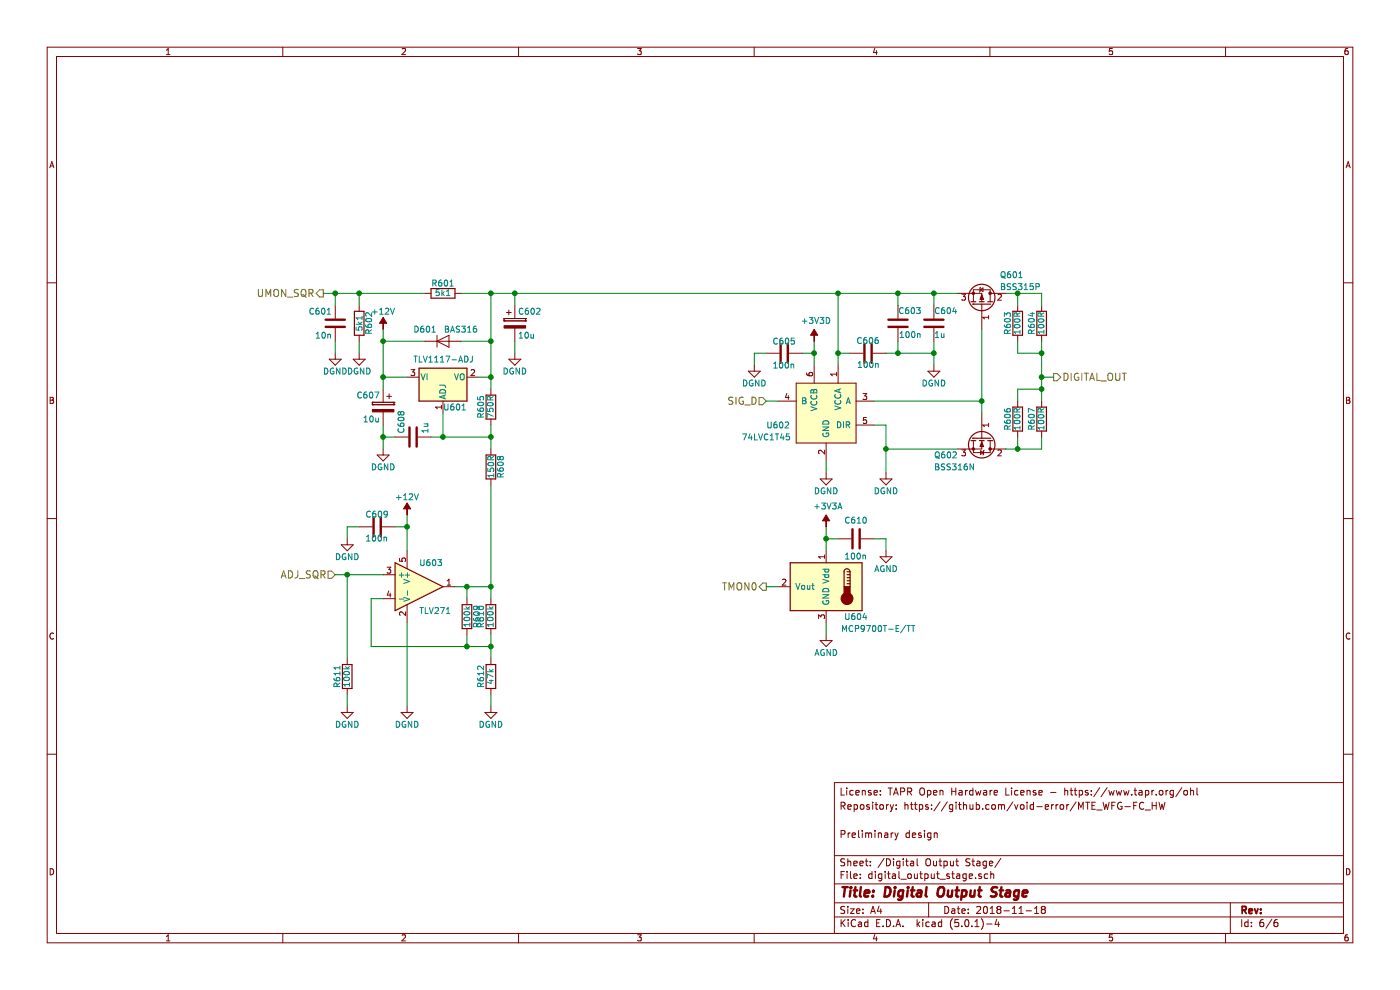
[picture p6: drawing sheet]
EESchema Schematic File Version 4
LIBS:waveform_generator_frequency_counter
LIBS:Connector
LIBS:audio
LIBS:battery_management
LIBS:device
LIBS:diode
LIBS:graphic
LIBS:interface
LIBS:mechanical
LIBS:power
LIBS:Power_Management
LIBS:pspice
LIBS:triac_thyristor
LIBS:video
LIBS:MTE_WFG-FC-cache
EELAYER 26 0
EELAYER END
$Descr A4 11693 8268
encoding utf-8
Sheet 6 6
Title "Digital Output Stage"
Date "2018-11-18"
Rev ""
Comp ""
Comment1 "Preliminary design"
Comment2 ""
Comment3 "Repository: https://github.com/void-error/MTE_WFG-FC_HW"
Comment4 "License: TAPR Open Hardware License - https://www.tapr.org/ohl"
$EndDescr
$Comp
L MTE:74LVC1T45 U?
U 1 1
P 6900 3450
AR Path="/59C3F207/5DE2F218" Ref="U?"  Part="1" 
AR Path="/5DCD0EF0/5DE2F218" Ref="U602"  Part="1" 
F 0 "U602" H 7300 3350 50  0000 C CNN
F 1 "74LVC1T45" H 7400 3250 50  0000 C CNN
F 2 "Package_TO_SOT_SMD:SOT-23-6_Handsoldering" H 6825 3350 50  0001 C CNN
F 3 "" H 6825 3350 50  0001 C CNN
	1    6900 3450
	-1   0    0    -1  
$EndComp
$Comp
L power:GND #PWR?
U 1 1
P 6900 3950
AR Path="/59C3F207/5DE2F21F" Ref="#PWR?"  Part="1" 
AR Path="/5DCD0EF0/5DE2F21F" Ref="#PWR0609"  Part="1" 
F 0 "#PWR0609" H 6900 3700 50  0001 C CNN
F 1 "DGND" H 6900 3800 50  0000 C CNN
F 2 "" H 6900 3950 50  0001 C CNN
F 3 "" H 6900 3950 50  0001 C CNN
	1    6900 3950
	1    0    0    -1  
$EndComp
$Comp
L power:GND #PWR?
U 1 1
P 7400 3950
AR Path="/59C3F207/5DE2F225" Ref="#PWR?"  Part="1" 
AR Path="/5DCD0EF0/5DE2F225" Ref="#PWR0610"  Part="1" 
F 0 "#PWR0610" H 7400 3700 50  0001 C CNN
F 1 "DGND" H 7400 3800 50  0000 C CNN
F 2 "" H 7400 3950 50  0001 C CNN
F 3 "" H 7400 3950 50  0001 C CNN
	1    7400 3950
	1    0    0    -1  
$EndComp
$Comp
L Device:Q_PMOS_GDS Q?
U 1 1
P 8200 2550
AR Path="/59C3F207/5DE2F22B" Ref="Q?"  Part="1" 
AR Path="/5DCD0EF0/5DE2F22B" Ref="Q601"  Part="1" 
F 0 "Q601" V 8450 2700 50  0000 L CNN
F 1 "BSS315P" V 8350 2700 50  0000 L CNN
F 2 "Package_TO_SOT_SMD:SOT-23_Handsoldering" H 8400 2650 50  0001 C CNN
F 3 "" H 8200 2550 50  0001 C CNN
	1    8200 2550
	0    1    -1   0   
$EndComp
$Comp
L Device:R R?
U 1 1
P 8700 2700
AR Path="/59C3F207/5DE2F232" Ref="R?"  Part="1" 
AR Path="/5DCD0EF0/5DE2F232" Ref="R604"  Part="1" 
F 0 "R604" V 8780 2700 50  0000 C CNN
F 1 "100R" V 8700 2700 50  0000 C CNN
F 2 "Resistor_SMD:R_0603_1608Metric_Pad1.05x0.95mm_HandSolder" V 8630 2700 50  0001 C CNN
F 3 "" H 8700 2700 50  0001 C CNN
	1    8700 2700
	-1   0    0    1   
$EndComp
$Comp
L Device:R R?
U 1 1
P 8700 3500
AR Path="/59C3F207/5DE2F239" Ref="R?"  Part="1" 
AR Path="/5DCD0EF0/5DE2F239" Ref="R607"  Part="1" 
F 0 "R607" V 8780 3500 50  0000 C CNN
F 1 "100R" V 8700 3500 50  0000 C CNN
F 2 "Resistor_SMD:R_0603_1608Metric_Pad1.05x0.95mm_HandSolder" V 8630 3500 50  0001 C CNN
F 3 "" H 8700 3500 50  0001 C CNN
	1    8700 3500
	-1   0    0    1   
$EndComp
$Comp
L Device:Q_NMOS_GDS Q?
U 1 1
P 8200 3650
AR Path="/59C3F207/5DE2F240" Ref="Q?"  Part="1" 
AR Path="/5DCD0EF0/5DE2F240" Ref="Q602"  Part="1" 
F 0 "Q602" V 8350 3250 50  0000 L CNN
F 1 "BSS316N" V 8450 3250 50  0000 L CNN
F 2 "Package_TO_SOT_SMD:SOT-23_Handsoldering" H 8400 3750 50  0001 C CNN
F 3 "" H 8200 3650 50  0001 C CNN
	1    8200 3650
	0    1    1    0   
$EndComp
$Comp
L Device:C C?
U 1 1
P 7500 2700
AR Path="/59C3F207/5DE2F247" Ref="C?"  Part="1" 
AR Path="/5DCD0EF0/5DE2F247" Ref="C603"  Part="1" 
F 0 "C603" H 7300 2600 50  0000 L CNN
F 1 "100n" H 7300 2800 50  0000 L CNN
F 2 "Capacitor_SMD:C_0603_1608Metric_Pad1.05x0.95mm_HandSolder" H 7500 2700 50  0001 C CNN
F 3 "" H 7500 2700 50  0001 C CNN
	1    7500 2700
	-1   0    0    1   
$EndComp
$Comp
L Regulator_Linear:NCP1117-ADJ_TO252 U?
U 1 1
P 3700 3150
AR Path="/59C3F207/5DE2F24E" Ref="U?"  Part="1" 
AR Path="/5DCD0EF0/5DE2F24E" Ref="U601"  Part="1" 
F 0 "U601" H 3800 2900 50  0000 C CNN
F 1 "TLV1117-ADJ" H 3450 3300 50  0000 L CNN
F 2 "Package_TO_SOT_SMD:TO-252-2" H 3700 3150 50  0001 C CNN
F 3 "" H 3700 3150 50  0001 C CNN
	1    3700 3150
	1    0    0    -1  
$EndComp
$Comp
L Device:C C?
U 1 1
P 3450 3650
AR Path="/59C3F207/5DE2F255" Ref="C?"  Part="1" 
AR Path="/5DCD0EF0/5DE2F255" Ref="C608"  Part="1" 
F 0 "C608" H 3475 3750 50  0000 L CNN
F 1 "1u" H 3475 3550 50  0000 L CNN
F 2 "Capacitor_SMD:C_0603_1608Metric_Pad1.05x0.95mm_HandSolder" H 3488 3500 50  0001 C CNN
F 3 "" H 3450 3650 50  0001 C CNN
	1    3450 3650
	0    -1   -1   0   
$EndComp
$Comp
L Device:R R?
U 1 1
P 4100 3400
AR Path="/59C3F207/5DE2F25C" Ref="R?"  Part="1" 
AR Path="/5DCD0EF0/5DE2F25C" Ref="R605"  Part="1" 
F 0 "R605" V 4180 3400 50  0000 C CNN
F 1 "750R" V 4100 3400 50  0000 C CNN
F 2 "Resistor_SMD:R_0603_1608Metric_Pad1.05x0.95mm_HandSolder" V 4030 3400 50  0001 C CNN
F 3 "" H 4100 3400 50  0001 C CNN
	1    4100 3400
	-1   0    0    -1  
$EndComp
$Comp
L Device:R R?
U 1 1
P 4100 3900
AR Path="/59C3F207/5DE2F263" Ref="R?"  Part="1" 
AR Path="/5DCD0EF0/5DE2F263" Ref="R608"  Part="1" 
F 0 "R608" V 4180 3900 50  0000 C CNN
F 1 "150R" V 4100 3900 50  0000 C CNN
F 2 "Resistor_SMD:R_0603_1608Metric_Pad1.05x0.95mm_HandSolder" V 4030 3900 50  0001 C CNN
F 3 "" H 4100 3900 50  0001 C CNN
	1    4100 3900
	1    0    0    -1  
$EndComp
$Comp
L Device:CP C?
U 1 1
P 4300 2700
AR Path="/59C3F207/5DE2F26A" Ref="C?"  Part="1" 
AR Path="/5DCD0EF0/5DE2F26A" Ref="C602"  Part="1" 
F 0 "C602" H 4325 2800 50  0000 L CNN
F 1 "10u" H 4325 2600 50  0000 L CNN
F 2 "Capacitor_THT:CP_Radial_D4.0mm_P2.00mm" H 4338 2550 50  0001 C CNN
F 3 "" H 4300 2700 50  0001 C CNN
	1    4300 2700
	1    0    0    -1  
$EndComp
$Comp
L Device:CP C?
U 1 1
P 3200 3400
AR Path="/59C3F207/5DE2F271" Ref="C?"  Part="1" 
AR Path="/5DCD0EF0/5DE2F271" Ref="C607"  Part="1" 
F 0 "C607" H 3225 3500 50  0000 L CNN
F 1 "10u" H 3225 3300 50  0000 L CNN
F 2 "Capacitor_THT:CP_Radial_D4.0mm_P2.00mm" H 3238 3250 50  0001 C CNN
F 3 "" H 3200 3400 50  0001 C CNN
	1    3200 3400
	-1   0    0    -1  
$EndComp
$Comp
L Device:C C?
U 1 1
P 7250 2950
AR Path="/59C3F207/5DE2F278" Ref="C?"  Part="1" 
AR Path="/5DCD0EF0/5DE2F278" Ref="C606"  Part="1" 
F 0 "C606" V 7350 2850 50  0000 L CNN
F 1 "100n" V 7150 2850 50  0000 L CNN
F 2 "Capacitor_SMD:C_0603_1608Metric_Pad1.05x0.95mm_HandSolder" H 7250 2950 50  0001 C CNN
F 3 "" H 7250 2950 50  0001 C CNN
	1    7250 2950
	0    -1   -1   0   
$EndComp
$Comp
L Device:C C?
U 1 1
P 6550 2950
AR Path="/59C3F207/5DE2F27F" Ref="C?"  Part="1" 
AR Path="/5DCD0EF0/5DE2F27F" Ref="C605"  Part="1" 
F 0 "C605" V 6450 2850 50  0000 L CNN
F 1 "100n" V 6650 2850 50  0000 L CNN
F 2 "Capacitor_SMD:C_0603_1608Metric_Pad1.05x0.95mm_HandSolder" H 6550 2950 50  0001 C CNN
F 3 "" H 6550 2950 50  0001 C CNN
	1    6550 2950
	0    1    1    0   
$EndComp
$Comp
L power:GND #PWR?
U 1 1
P 6300 3050
AR Path="/59C3F207/5DE2F286" Ref="#PWR?"  Part="1" 
AR Path="/5DCD0EF0/5DE2F286" Ref="#PWR0606"  Part="1" 
F 0 "#PWR0606" H 6300 2800 50  0001 C CNN
F 1 "DGND" H 6300 2900 50  0000 C CNN
F 2 "" H 6300 3050 50  0001 C CNN
F 3 "" H 6300 3050 50  0001 C CNN
	1    6300 3050
	1    0    0    -1  
$EndComp
$Comp
L power:GND #PWR?
U 1 1
P 7800 3050
AR Path="/59C3F207/5DE2F28C" Ref="#PWR?"  Part="1" 
AR Path="/5DCD0EF0/5DE2F28C" Ref="#PWR0607"  Part="1" 
F 0 "#PWR0607" H 7800 2800 50  0001 C CNN
F 1 "DGND" H 7800 2900 50  0000 C CNN
F 2 "" H 7800 3050 50  0001 C CNN
F 3 "" H 7800 3050 50  0001 C CNN
	1    7800 3050
	1    0    0    -1  
$EndComp
$Comp
L Device:C C?
U 1 1
P 3150 4400
AR Path="/59C3F207/5DE2F292" Ref="C?"  Part="1" 
AR Path="/5DCD0EF0/5DE2F292" Ref="C609"  Part="1" 
F 0 "C609" V 3250 4300 50  0000 L CNN
F 1 "100n" V 3050 4300 50  0000 L CNN
F 2 "Capacitor_SMD:C_0603_1608Metric_Pad1.05x0.95mm_HandSolder" H 3150 4400 50  0001 C CNN
F 3 "" H 3150 4400 50  0001 C CNN
	1    3150 4400
	0    1    -1   0   
$EndComp
Text HLabel 8800 3150 2    60   Output ~ 0
DIGITAL_OUT
Text HLabel 6400 3350 0    60   Input ~ 0
SIG_D
$Comp
L MTE:+12V #PWR?
U 1 1
P 3200 2750
AR Path="/59C3F207/5DE2F29B" Ref="#PWR?"  Part="1" 
AR Path="/5DCD0EF0/5DE2F29B" Ref="#PWR601"  Part="1" 
F 0 "#PWR601" H 3200 2850 50  0001 C CNN
F 1 "+12V" H 3200 2900 50  0000 C CNN
F 2 "" H 3200 2750 50  0001 C CNN
F 3 "" H 3200 2750 50  0001 C CNN
	1    3200 2750
	1    0    0    -1  
$EndComp
$Comp
L Device:D D?
U 1 1
P 3700 2850
AR Path="/59C3F207/5DE2F2A1" Ref="D?"  Part="1" 
AR Path="/5DCD0EF0/5DE2F2A1" Ref="D601"  Part="1" 
F 0 "D601" H 3550 2950 50  0000 C CNN
F 1 "BAS316" H 3850 2950 50  0000 C CNN
F 2 "Diode_SMD:D_SOD-323_HandSoldering" H 3700 2850 50  0001 C CNN
F 3 "" H 3700 2850 50  0001 C CNN
	1    3700 2850
	1    0    0    -1  
$EndComp
$Comp
L Device:R R?
U 1 1
P 8500 2700
AR Path="/59C3F207/5DE2F2AE" Ref="R?"  Part="1" 
AR Path="/5DCD0EF0/5DE2F2AE" Ref="R603"  Part="1" 
F 0 "R603" V 8580 2700 50  0000 C CNN
F 1 "100R" V 8500 2700 50  0000 C CNN
F 2 "Resistor_SMD:R_0603_1608Metric_Pad1.05x0.95mm_HandSolder" V 8430 2700 50  0001 C CNN
F 3 "" H 8500 2700 50  0001 C CNN
	1    8500 2700
	-1   0    0    1   
$EndComp
$Comp
L Device:R R?
U 1 1
P 8500 3500
AR Path="/59C3F207/5DE2F2B5" Ref="R?"  Part="1" 
AR Path="/5DCD0EF0/5DE2F2B5" Ref="R606"  Part="1" 
F 0 "R606" V 8580 3500 50  0000 C CNN
F 1 "100R" V 8500 3500 50  0000 C CNN
F 2 "Resistor_SMD:R_0603_1608Metric_Pad1.05x0.95mm_HandSolder" V 8430 3500 50  0001 C CNN
F 3 "" H 8500 3500 50  0001 C CNN
	1    8500 3500
	-1   0    0    1   
$EndComp
$Comp
L Device:R R?
U 1 1
P 3900 5150
AR Path="/59C3F207/5DE2F2BC" Ref="R?"  Part="1" 
AR Path="/5DCD0EF0/5DE2F2BC" Ref="R609"  Part="1" 
F 0 "R609" V 3980 5150 50  0000 C CNN
F 1 "100k" V 3900 5150 50  0000 C CNN
F 2 "Resistor_SMD:R_0603_1608Metric_Pad1.05x0.95mm_HandSolder" V 3830 5150 50  0001 C CNN
F 3 "" H 3900 5150 50  0001 C CNN
	1    3900 5150
	1    0    0    1   
$EndComp
$Comp
L Device:R R?
U 1 1
P 4100 5650
AR Path="/59C3F207/5DE2F2C3" Ref="R?"  Part="1" 
AR Path="/5DCD0EF0/5DE2F2C3" Ref="R612"  Part="1" 
F 0 "R612" V 4180 5650 50  0000 C CNN
F 1 "47k" V 4100 5650 50  0000 C CNN
F 2 "Resistor_SMD:R_0603_1608Metric_Pad1.05x0.95mm_HandSolder" V 4030 5650 50  0001 C CNN
F 3 "" H 4100 5650 50  0001 C CNN
	1    4100 5650
	-1   0    0    1   
$EndComp
$Comp
L power:GND #PWR?
U 1 1
P 4100 5900
AR Path="/59C3F207/5DE2F2CA" Ref="#PWR?"  Part="1" 
AR Path="/5DCD0EF0/5DE2F2CA" Ref="#PWR0618"  Part="1" 
F 0 "#PWR0618" H 4100 5650 50  0001 C CNN
F 1 "DGND" H 4100 5750 50  0000 C CNN
F 2 "" H 4100 5900 50  0001 C CNN
F 3 "" H 4100 5900 50  0001 C CNN
	1    4100 5900
	-1   0    0    -1  
$EndComp
$Comp
L power:GND #PWR?
U 1 1
P 2900 4500
AR Path="/59C3F207/5DE2F2D0" Ref="#PWR?"  Part="1" 
AR Path="/5DCD0EF0/5DE2F2D0" Ref="#PWR0613"  Part="1" 
F 0 "#PWR0613" H 2900 4250 50  0001 C CNN
F 1 "DGND" H 2900 4350 50  0000 C CNN
F 2 "" H 2900 4500 50  0001 C CNN
F 3 "" H 2900 4500 50  0001 C CNN
	1    2900 4500
	1    0    0    -1  
$EndComp
$Comp
L MTE:TLV271 U?
U 1 1
P 3500 4900
AR Path="/59C3F207/5DE2F2D6" Ref="U?"  Part="1" 
AR Path="/5DCD0EF0/5DE2F2D6" Ref="U603"  Part="1" 
F 0 "U603" H 3500 5100 50  0000 L CNN
F 1 "TLV271" H 3500 4700 50  0000 L CNN
F 2 "Package_TO_SOT_SMD:SOT-23-5_HandSoldering" H 3500 5025 50  0001 L CNN
F 3 "" H 3500 4900 50  0001 C CNN
	1    3500 4900
	1    0    0    -1  
$EndComp
Text HLabel 2800 4800 0    60   Input ~ 0
ADJ_SQR
$Comp
L Device:R R?
U 1 1
P 3700 2450
AR Path="/59C3F207/5DE2F2E4" Ref="R?"  Part="1" 
AR Path="/5DCD0EF0/5DE2F2E4" Ref="R601"  Part="1" 
F 0 "R601" V 3780 2450 50  0000 C CNN
F 1 "5k1" V 3700 2450 50  0000 C CNN
F 2 "Resistor_SMD:R_0603_1608Metric_Pad1.05x0.95mm_HandSolder" V 3630 2450 50  0001 C CNN
F 3 "" H 3700 2450 50  0001 C CNN
	1    3700 2450
	0    1    -1   0   
$EndComp
$Comp
L Device:R R?
U 1 1
P 3000 2700
AR Path="/59C3F207/5DE2F2EB" Ref="R?"  Part="1" 
AR Path="/5DCD0EF0/5DE2F2EB" Ref="R602"  Part="1" 
F 0 "R602" V 3080 2700 50  0000 C CNN
F 1 "5k1" V 3000 2700 50  0000 C CNN
F 2 "Resistor_SMD:R_0603_1608Metric_Pad1.05x0.95mm_HandSolder" V 2930 2700 50  0001 C CNN
F 3 "" H 3000 2700 50  0001 C CNN
	1    3000 2700
	1    0    0    -1  
$EndComp
$Comp
L power:GND #PWR?
U 1 1
P 3000 2950
AR Path="/59C3F207/5DE2F2F2" Ref="#PWR?"  Part="1" 
AR Path="/5DCD0EF0/5DE2F2F2" Ref="#PWR0604"  Part="1" 
F 0 "#PWR0604" H 3000 2700 50  0001 C CNN
F 1 "DGND" H 3000 2800 50  0000 C CNN
F 2 "" H 3000 2950 50  0001 C CNN
F 3 "" H 3000 2950 50  0001 C CNN
	1    3000 2950
	1    0    0    -1  
$EndComp
$Comp
L Device:C C?
U 1 1
P 2800 2700
AR Path="/59C3F207/5DE2F2F8" Ref="C?"  Part="1" 
AR Path="/5DCD0EF0/5DE2F2F8" Ref="C601"  Part="1" 
F 0 "C601" H 2825 2800 50  0000 L CNN
F 1 "10n" H 2825 2600 50  0000 L CNN
F 2 "Capacitor_SMD:C_0603_1608Metric_Pad1.05x0.95mm_HandSolder" H 2838 2550 50  0001 C CNN
F 3 "" H 2800 2700 50  0001 C CNN
	1    2800 2700
	-1   0    0    -1  
$EndComp
$Comp
L power:GND #PWR?
U 1 1
P 2800 2950
AR Path="/59C3F207/5DE2F2FF" Ref="#PWR?"  Part="1" 
AR Path="/5DCD0EF0/5DE2F2FF" Ref="#PWR0603"  Part="1" 
F 0 "#PWR0603" H 2800 2700 50  0001 C CNN
F 1 "DGND" H 2800 2800 50  0000 C CNN
F 2 "" H 2800 2950 50  0001 C CNN
F 3 "" H 2800 2950 50  0001 C CNN
	1    2800 2950
	1    0    0    -1  
$EndComp
Text HLabel 2700 2450 0    60   Output ~ 0
UMON_SQR
$Comp
L Device:C C?
U 1 1
P 7800 2700
AR Path="/59C3F207/5DE2F306" Ref="C?"  Part="1" 
AR Path="/5DCD0EF0/5DE2F306" Ref="C604"  Part="1" 
F 0 "C604" H 7600 2600 50  0000 L CNN
F 1 "1u" H 7700 2800 50  0000 L CNN
F 2 "Capacitor_SMD:C_0603_1608Metric_Pad1.05x0.95mm_HandSolder" H 7800 2700 50  0001 C CNN
F 3 "" H 7800 2700 50  0001 C CNN
	1    7800 2700
	-1   0    0    1   
$EndComp
$Comp
L power:GND #PWR?
U 1 1
P 3400 5900
AR Path="/59C3F207/5DE2F30D" Ref="#PWR?"  Part="1" 
AR Path="/5DCD0EF0/5DE2F30D" Ref="#PWR0617"  Part="1" 
F 0 "#PWR0617" H 3400 5650 50  0001 C CNN
F 1 "DGND" H 3400 5750 50  0000 C CNN
F 2 "" H 3400 5900 50  0001 C CNN
F 3 "" H 3400 5900 50  0001 C CNN
	1    3400 5900
	-1   0    0    -1  
$EndComp
$Comp
L power:GND #PWR?
U 1 1
P 4300 2950
AR Path="/59C3F207/5DE2F313" Ref="#PWR?"  Part="1" 
AR Path="/5DCD0EF0/5DE2F313" Ref="#PWR0605"  Part="1" 
F 0 "#PWR0605" H 4300 2700 50  0001 C CNN
F 1 "DGND" H 4300 2800 50  0000 C CNN
F 2 "" H 4300 2950 50  0001 C CNN
F 3 "" H 4300 2950 50  0001 C CNN
	1    4300 2950
	1    0    0    -1  
$EndComp
$Comp
L power:GND #PWR?
U 1 1
P 3200 3750
AR Path="/59C3F207/5DE2F319" Ref="#PWR?"  Part="1" 
AR Path="/5DCD0EF0/5DE2F319" Ref="#PWR0608"  Part="1" 
F 0 "#PWR0608" H 3200 3500 50  0001 C CNN
F 1 "DGND" H 3200 3600 50  0000 C CNN
F 2 "" H 3200 3750 50  0001 C CNN
F 3 "" H 3200 3750 50  0001 C CNN
	1    3200 3750
	-1   0    0    -1  
$EndComp
$Comp
L Device:R R?
U 1 1
P 4100 5150
AR Path="/59C3F207/5DE2F31F" Ref="R?"  Part="1" 
AR Path="/5DCD0EF0/5DE2F31F" Ref="R610"  Part="1" 
F 0 "R610" V 4180 5150 50  0000 C CNN
F 1 "100k" V 4100 5150 50  0000 C CNN
F 2 "Resistor_SMD:R_0603_1608Metric_Pad1.05x0.95mm_HandSolder" V 4030 5150 50  0001 C CNN
F 3 "" H 4100 5150 50  0001 C CNN
	1    4100 5150
	-1   0    0    1   
$EndComp
Wire Wire Line
	3200 3550 3200 3650
Wire Wire Line
	2900 4400 3000 4400
Wire Wire Line
	2900 4500 2900 4400
Wire Wire Line
	3400 5900 3400 5200
Connection ~ 3400 4400
Wire Wire Line
	3400 4300 3400 4400
Wire Wire Line
	3300 4400 3400 4400
Wire Wire Line
	3100 5000 3200 5000
Wire Wire Line
	3900 4900 3800 4900
Wire Wire Line
	7100 2950 7000 2950
Wire Wire Line
	7400 2950 7500 2950
Wire Wire Line
	7800 2850 7800 2950
Wire Wire Line
	6300 2950 6400 2950
Wire Wire Line
	6300 2950 6300 3050
Connection ~ 6800 2950
Wire Wire Line
	6700 2950 6800 2950
Connection ~ 3200 3150
Wire Wire Line
	3550 2850 3200 2850
Wire Wire Line
	4100 2450 4100 2850
Wire Wire Line
	3850 2850 4100 2850
Wire Wire Line
	3200 3150 3400 3150
Wire Wire Line
	3200 2750 3200 2850
Connection ~ 4100 3150
Wire Wire Line
	4100 3150 4000 3150
Connection ~ 3700 3650
Connection ~ 4100 3650
Wire Wire Line
	3700 3450 3700 3650
Wire Wire Line
	3600 3650 3700 3650
Wire Wire Line
	4100 3550 4100 3650
Wire Wire Line
	6400 3350 6500 3350
Connection ~ 8200 3350
Wire Wire Line
	8200 2750 8200 3350
Wire Wire Line
	6800 2850 6800 2950
Wire Wire Line
	7400 3550 7300 3550
Wire Wire Line
	6900 3950 6900 3850
Connection ~ 3200 2850
Wire Wire Line
	4100 5900 4100 5800
Wire Wire Line
	3550 2450 3000 2450
Wire Wire Line
	3000 2950 3000 2850
Wire Wire Line
	2800 2550 2800 2450
Wire Wire Line
	2700 2450 2800 2450
Wire Wire Line
	2800 2850 2800 2950
Connection ~ 2800 2450
Wire Wire Line
	8200 3350 7300 3350
Connection ~ 7000 2950
Connection ~ 4100 2850
Wire Wire Line
	4300 2450 4300 2550
Wire Wire Line
	4300 2950 4300 2850
Wire Wire Line
	7500 2850 7500 2950
Connection ~ 7500 2950
Connection ~ 7800 2950
Wire Wire Line
	7800 2450 7800 2550
Wire Wire Line
	7500 2450 7500 2550
Wire Wire Line
	3200 3650 3300 3650
Connection ~ 3200 3650
Wire Wire Line
	8000 3750 7400 3750
Wire Wire Line
	8400 2450 8500 2450
Wire Wire Line
	8500 2450 8500 2550
Wire Wire Line
	8700 2450 8700 2550
Connection ~ 8500 2450
Wire Wire Line
	8500 3650 8500 3750
Wire Wire Line
	8400 3750 8500 3750
Wire Wire Line
	8700 3750 8700 3650
Connection ~ 8500 3750
Wire Wire Line
	8700 2850 8700 2950
Wire Wire Line
	8800 3150 8700 3150
Connection ~ 8700 3150
Wire Wire Line
	8500 2850 8500 2950
Wire Wire Line
	8500 2950 8700 2950
Connection ~ 8700 2950
Wire Wire Line
	8500 3350 8500 3250
Wire Wire Line
	8500 3250 8700 3250
Connection ~ 8700 3250
Wire Wire Line
	7000 2450 7500 2450
Connection ~ 7500 2450
Connection ~ 7000 2450
Wire Wire Line
	4100 5400 3900 5400
Wire Wire Line
	3400 4400 3400 4600
Wire Wire Line
	6800 2950 6800 3050
Wire Wire Line
	3200 3150 3200 3250
Wire Wire Line
	4100 3150 4100 3250
Wire Wire Line
	3700 3650 4100 3650
Wire Wire Line
	4100 3650 4100 3750
Wire Wire Line
	8200 3350 8200 3450
Wire Wire Line
	3200 2850 3200 3150
Wire Wire Line
	2800 2450 3000 2450
Wire Wire Line
	7000 2950 7000 3050
Wire Wire Line
	4100 2850 4100 3150
Wire Wire Line
	3000 2450 3000 2550
Wire Wire Line
	7500 2950 7800 2950
Wire Wire Line
	7800 2950 7800 3050
Wire Wire Line
	4100 2450 4300 2450
Wire Wire Line
	3200 3650 3200 3750
Wire Wire Line
	8500 2450 8700 2450
Wire Wire Line
	8500 3750 8700 3750
Wire Wire Line
	8700 3150 8700 3250
Wire Wire Line
	8700 2950 8700 3150
Wire Wire Line
	8700 3250 8700 3350
Wire Wire Line
	7800 2450 8000 2450
Wire Wire Line
	7500 2450 7800 2450
Wire Wire Line
	4300 2450 7000 2450
Wire Wire Line
	7000 2450 7000 2950
Wire Wire Line
	4100 5300 4100 5400
$Comp
L Device:R R?
U 1 1
P 2900 5650
AR Path="/59C3F207/5DE2F39A" Ref="R?"  Part="1" 
AR Path="/5DCD0EF0/5DE2F39A" Ref="R611"  Part="1" 
F 0 "R611" V 2980 5650 50  0000 C CNN
F 1 "100k" V 2900 5650 50  0000 C CNN
F 2 "Resistor_SMD:R_0603_1608Metric_Pad1.05x0.95mm_HandSolder" V 2830 5650 50  0001 C CNN
F 3 "" H 2900 5650 50  0001 C CNN
	1    2900 5650
	-1   0    0    1   
$EndComp
$Comp
L power:GND #PWR?
U 1 1
P 2900 5900
AR Path="/59C3F207/5DE2F3A1" Ref="#PWR?"  Part="1" 
AR Path="/5DCD0EF0/5DE2F3A1" Ref="#PWR0616"  Part="1" 
F 0 "#PWR0616" H 2900 5650 50  0001 C CNN
F 1 "DGND" H 2900 5750 50  0000 C CNN
F 2 "" H 2900 5900 50  0001 C CNN
F 3 "" H 2900 5900 50  0001 C CNN
	1    2900 5900
	-1   0    0    -1  
$EndComp
Wire Wire Line
	2900 5900 2900 5800
Wire Wire Line
	2900 4800 2900 5500
Connection ~ 4300 2450
Wire Wire Line
	3200 4800 2900 4800
Wire Wire Line
	2900 4800 2800 4800
Connection ~ 2900 4800
Wire Wire Line
	7400 3550 7400 3750
Connection ~ 7800 2450
Connection ~ 7400 3750
Wire Wire Line
	7400 3750 7400 3950
Wire Wire Line
	3850 2450 4100 2450
Connection ~ 4100 2450
Connection ~ 3000 2450
Wire Wire Line
	3900 5000 3900 4900
Wire Wire Line
	3900 4900 4100 4900
Wire Wire Line
	4100 4900 4100 5000
Connection ~ 3900 4900
Wire Wire Line
	3100 5000 3100 5400
Connection ~ 4100 5400
Wire Wire Line
	4100 5400 4100 5500
Wire Wire Line
	3900 5300 3900 5400
Connection ~ 3900 5400
Wire Wire Line
	3900 5400 3100 5400
Wire Wire Line
	4100 4900 4100 4050
Connection ~ 4100 4900
$Comp
L Sensor_Temperature:MCP9700T-ETT U?
U 1 1
P 6900 4900
AR Path="/59C3F207/5DEF94B3" Ref="U?"  Part="1" 
AR Path="/5DCD0EF0/5DEF94B3" Ref="U604"  Part="1" 
F 0 "U604" H 6650 4650 50  0000 C CNN
F 1 "MCP9700T-E/TT" H 6150 4550 50  0000 L CNN
F 2 "Package_TO_SOT_SMD:SOT-23_Handsoldering" H 6900 4500 50  0001 C CNN
F 3 "" H 6750 5150 50  0001 C CNN
	1    6900 4900
	-1   0    0    -1  
$EndComp
Text HLabel 6400 4900 0    60   Output ~ 0
TMON0
$Comp
L Device:C C?
U 1 1
P 7150 4500
AR Path="/59C3F207/5DEF94BB" Ref="C?"  Part="1" 
AR Path="/5DCD0EF0/5DEF94BB" Ref="C610"  Part="1" 
F 0 "C610" V 7300 4400 50  0000 L CNN
F 1 "100n" V 7000 4400 50  0000 L CNN
F 2 "Capacitor_SMD:C_0603_1608Metric_Pad1.05x0.95mm_HandSolder" H 7188 4350 50  0001 C CNN
F 3 "" H 7150 4500 50  0001 C CNN
	1    7150 4500
	0    1    -1   0   
$EndComp
$Comp
L power:GNDA #PWR?
U 1 1
P 6900 5300
AR Path="/59C3F207/5DEF94C2" Ref="#PWR?"  Part="1" 
AR Path="/5DCD0EF0/5DEF94C2" Ref="#PWR0615"  Part="1" 
F 0 "#PWR0615" H 6900 5050 50  0001 C CNN
F 1 "AGND" H 6900 5150 50  0000 C CNN
F 2 "" H 6900 5300 50  0001 C CNN
F 3 "" H 6900 5300 50  0001 C CNN
	1    6900 5300
	1    0    0    -1  
$EndComp
$Comp
L power:GNDA #PWR?
U 1 1
P 7400 4600
AR Path="/59C3F207/5DEF94C8" Ref="#PWR?"  Part="1" 
AR Path="/5DCD0EF0/5DEF94C8" Ref="#PWR0614"  Part="1" 
F 0 "#PWR0614" H 7400 4350 50  0001 C CNN
F 1 "AGND" H 7400 4450 50  0000 C CNN
F 2 "" H 7400 4600 50  0001 C CNN
F 3 "" H 7400 4600 50  0001 C CNN
	1    7400 4600
	1    0    0    -1  
$EndComp
Wire Wire Line
	6900 5300 6900 5200
Wire Wire Line
	7000 4500 6900 4500
Wire Wire Line
	6900 4400 6900 4500
Connection ~ 6900 4500
Wire Wire Line
	7300 4500 7400 4500
Wire Wire Line
	7400 4500 7400 4600
Wire Wire Line
	6400 4900 6500 4900
Wire Wire Line
	6900 4500 6900 4600
$Comp
L MTE:+12V #PWR?
U 1 1
P 3400 4300
AR Path="/59C3F207/5E0BDDCF" Ref="#PWR?"  Part="1" 
AR Path="/5DCD0EF0/5E0BDDCF" Ref="#PWR611"  Part="1" 
F 0 "#PWR611" H 3400 4400 50  0001 C CNN
F 1 "+12V" H 3400 4450 50  0000 C CNN
F 2 "" H 3400 4300 50  0001 C CNN
F 3 "" H 3400 4300 50  0001 C CNN
	1    3400 4300
	1    0    0    -1  
$EndComp
$Comp
L MTE:+3V3A #PWR612
U 1 1
P 6900 4400
F 0 "#PWR612" H 6900 4500 50  0001 C CNN
F 1 "+3V3A" H 6915 4573 50  0000 C CNN
F 2 "" H 6900 4400 50  0001 C CNN
F 3 "" H 6900 4400 50  0001 C CNN
	1    6900 4400
	1    0    0    -1  
$EndComp
$Comp
L MTE:+3V3D #PWR602
U 1 1
P 6800 2850
F 0 "#PWR602" H 6800 2950 50  0001 C CNN
F 1 "+3V3D" H 6815 3023 50  0000 C CNN
F 2 "" H 6800 2850 50  0001 C CNN
F 3 "" H 6800 2850 50  0001 C CNN
	1    6800 2850
	1    0    0    -1  
$EndComp
$EndSCHEMATC
